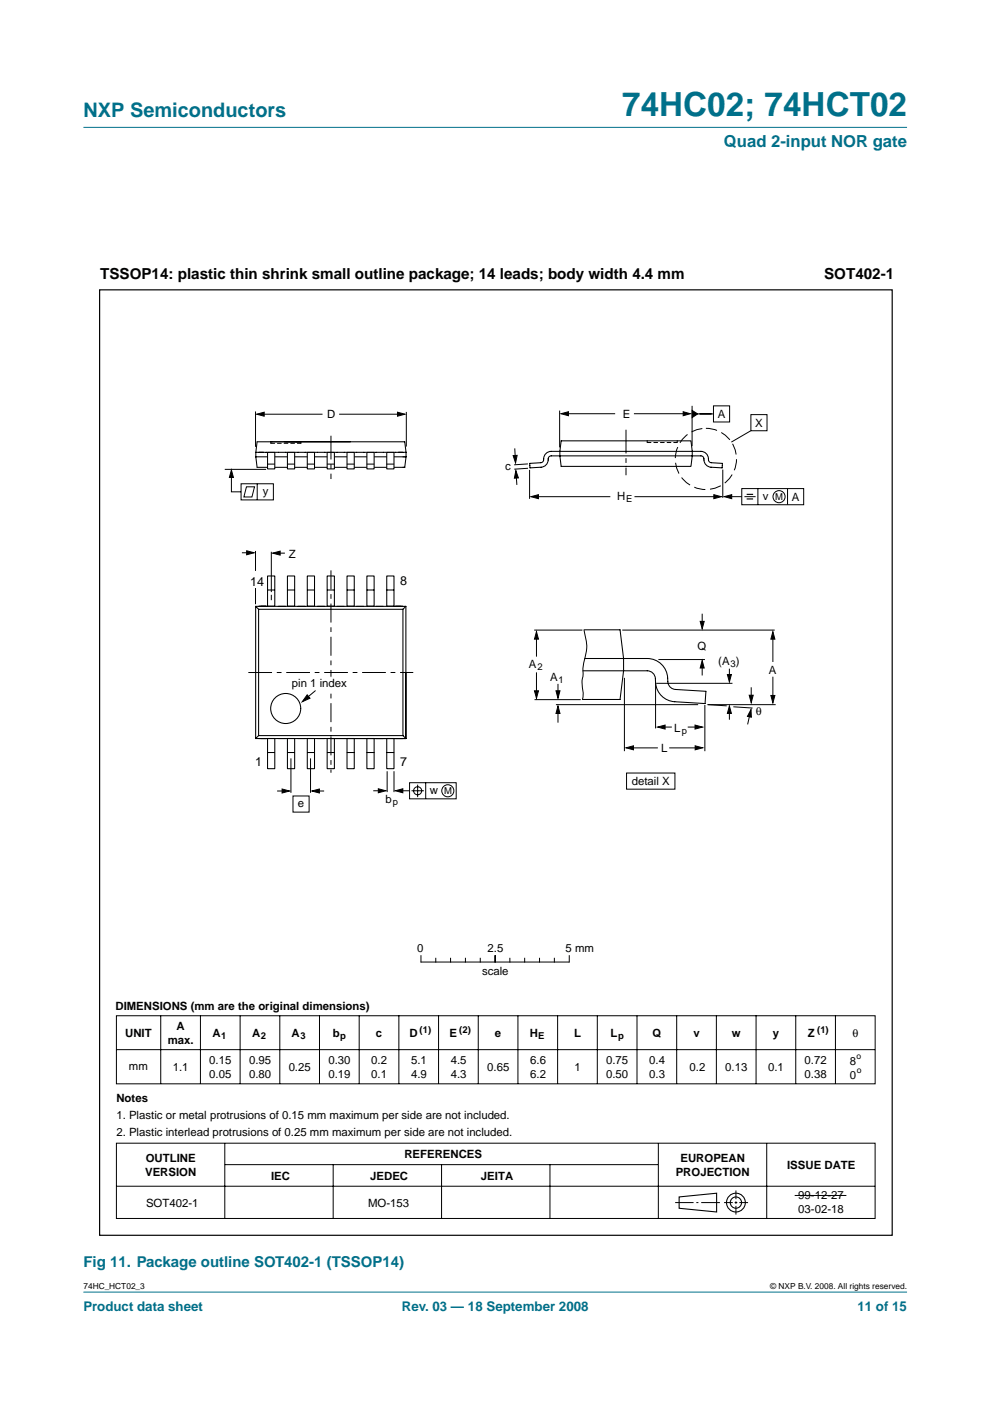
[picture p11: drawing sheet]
<svg xmlns="http://www.w3.org/2000/svg" width="210mm" height="297mm" viewBox="0 0 210 297" stroke-linecap="round" stroke-linejoin="round" font-family="sans-serif">
<g fill="#00708a" stroke="#00708a" stroke-width=".21">
<path d="M17.7 273.9h174.6z"/>
<path d="M17.7 27h174.6z"/>
</g>
<g fill="none" stroke="#000" stroke-width=".21">
<path d="M47.7 99.5h8.7M54.2 87.2v7.5M55.4 87.8h13M57.4 93.7v.3M63.8 93.7v.3M71.9 87.8h13.1M86.1 87.3v7.4M109.1 95.1l.2 2.5M111.9 98.4l-2.9 .1M112 99.3l-3 .2M112.3 99.6v6.2M118.7 87v7.9"/>
<path d="M119.6 87.7h10.8M134.4 87.7h11.2M137.2 93.5v.3M143.6 93.5v.3M146.7 86v8.6M147.3 87.8h3.9M151.3 86h3.4v3.5h-3.4zM153.2 99.6v6M159.2 87.9h3.4v3.4h-3.4zM159.2 91.3l-4.1 2.4M49.1 100.3v4h2M51.1 102.6h6.9v3.4h-6.9z"/>
<path d="M51.3 117.2h2M52.3 103.2h1.7l-.6 2.2h-1.7zM54.2 116.8v4.2M54.5 102.6v3.4M57.5 117v8.5M58.4 117.3h2M109.4 100.3l.2 2.5M113.4 105.3h16M134.5 105.3h17.4M154.4 105.3h2.9M157.3 103.6h13.1v3.4h-13.1zM157.8 105.3h2.4"/>
<path d="M160.7 103.6v3.4M167 103.6v3.4M54.2 124.7v3.4M57.5 126.1v1.1M113.3 133.6h10.2M113.7 134.5v4.7M123.8 133.6a10 10 0 0 1 0 6.7l-.2 1.4v1.3a8.1 8.1 0 0 0 .1 4.1l-.2 1.2M131.9 133.6h32.4M139.6 139.8h9.9M148.9 130.1v2.4M163.9 135v5.3M66.9 146.4l-2.4 2.1"/>
<path d="M113.3 148.3h9.8M113.7 142.6v4.7M117.9 149.4h30.1M118.3 145v2.6M118.3 150.7v2.5M132.4 143.7v15.6M133.4 158.6h6.1M139 144.9v9.5M139.1 144.9h16.2M140.3 154.2h2.1M141.9 158.6h6.3M145.8 154.2h2.1"/>
<path d="M148.9 140.8v2.4M149.4 149.5v9.8M150 149.4l4.1 .3M150.1 149.4h14.4M154.6 141.8v1.9M154.6 150.7v1.9M155.5 149.9l4.1 .2M159.1 151l-.6 2.6M159.3 145.7v2.6M163.9 143.5v4.5M58.8 167.7h1.8M61.7 160.8v7.3"/>
<path d="M62.1 168.8h3.4v3.4h-3.4zM65.8 160.8v7.3M66.9 167.7h1.8M79.1 167.7h1.9M82.1 163.5v4.4M83.5 163.5v4.4M84.7 167.7h2.1M86.8 165.9h9.9v3.5h-9.9zM87.3 167.7h2.6M88.5 166.4v2.6M90.3 165.9v3.5M132.8 163.9h10.3v3.4h-10.3z"/>
<path d="M24.7 215.4h160.9v14.4h-160.9zM34.1 215.4v14.4M42.5 215.4v14.4M50.9 215.4v14.4M59.3 215.4v14.4M67.7 215.4v14.4M76.2 215.4v14.4M84.6 215.3v14.5M89.3 202.6v1.4M89.3 204h31.3M92.4 203.2v.8M93 215.4v14.4"/>
<path d="M95.5 203.2v.8M98.7 203.2v.8M101.4 215.4v14.4M101.8 203.2v.8M105 202.6v1.4M108.1 203.2v.8M109.8 215.4v14.4M111.2 203.2v.8M114.4 203.2v.8M117.5 203.2v.8M118.2 215.4v14.4M120.7 202.6v1.4"/>
<path d="M126.6 215.4v14.4M135.1 215.4v14.4M143.5 215.4v14.4M151.9 215.4v14.4M160.3 215.3v14.5M168.7 215.4v14.4M177.1 215.4v14.4M24.7 222.5h160.8M24.7 242.4h160.8v15.9h-160.8zM24.7 251.5h160.8M47.7 242.4v15.9M47.7 246.9h91.8"/>
<path d="M70.6 246.9v11.4M93.6 246.9v11.4M116.6 246.9v11.4M139.6 242.4v15.9M143.1 255h4M147.6 255h.5M148.7 255h3.9M153.5 255h1.9M155.8 255h.5M156 252.4v1.9M156 254.7v.5M156 255.7v1.8"/>
<path d="M156.8 255h1.8M162.6 242.4v15.9M168.5 253.5h11"/>
<circle cx="165.2" cy="105.3" r="1.28"/>
<circle cx="88.5" cy="167.7" r=".86"/>
<circle cx="94.9" cy="167.7" r="1.28"/>
</g>
<g fill="none" stroke="#000" stroke-width=".23">
<path d="M144 253.8l7.9-.8v4l-7.9-.8z"/>
<circle cx="156" cy="255" r="1.99"/>
<circle cx="156" cy="255" r="1.2"/>
</g>
<g fill="#000" stroke="#000" stroke-width=".21">
<path d="M54.4 87.8l1.6-.4v.8zM84.3 87.4l1.6 .4-1.6 .4zM108.8 96.6l.8-.1-.3 1.7zM118.9 87.7l1.6-.4v.8zM144.9 87.3l1.5 .4-1.5 .4zM146.7 87l1.2 .8-1.2 .7zM49.1 99.6l.4 1.6h-.9zM52.3 116.8l1.6 .4-1.6 .4zM57.8 117.3l1.6-.5v.9zM109.4 99.8l.5 1.5-.8 .1zM112.6 105.3l1.6-.4v.8zM151.4 104.9l1.5 .4-1.5 .4z"/>
<path d="M153.6 105.3l1.5-.4v.8zM113.7 133.9l.5 1.6h-.9zM148.5 131.7h.8l-.4 1.6zM163.9 133.9l.4 1.6h-.9zM65.1 147.3l.6 .7-1.6 .8zM113.3 146.5h.9l-.5 1.6zM118.3 149.7l.4 1.6h-.8zM117.9 146.5h.8l-.4 1.6zM132.7 158.6l1.6-.5v.9zM139.4 154.2l1.6-.5v.9zM147.4 153.7l1.6 .5-1.6 .4zM147.4 158.1l1.6 .5-1.6 .4z"/>
<path d="M148.9 140l.4 1.6h-.8zM154.6 149.7l.5 1.6h-.9zM154.2 143h.9l-.5 1.6zM159.2 150.4l.1 1.7-.8-.2zM158.8 147.4h.9l-.4 1.6zM163.4 147.5h.9l-.4 1.5zM59.8 167.3l1.6 .4-1.6 .4zM66.1 167.7l1.6-.4v.8zM80.2 167.2l1.6 .5-1.6 .4zM83.8 167.7l1.6-.5v.9z"/>
</g>
<path d="M132.7 91.1v9.7M52.7 142.6h34.9" fill="none" stroke="#000" stroke-width=".21" stroke-dasharray="5 1 1 1" stroke-linecap="butt"/>
<path d="M70.2 120.9v42.9" fill="none" stroke="#000" stroke-width=".21" stroke-dasharray="4 1 1 1" stroke-linecap="butt"/>
<path d="M158.3 104.8h1.4M158.3 105.8h1.4" fill="none" stroke="#000" stroke-width=".24"/>
<circle cx="149.7" cy="97.3" r="6.5" fill="none" stroke="#000" stroke-width=".21" stroke-dasharray="2.4 1" stroke-linecap="butt"/>
<path d="M21.1 61.5h168.1v200.4h-168.1z" fill="none" stroke="#000" stroke-width=".25"/>
<g fill="none" stroke="#000" stroke-width=".22">
<path d="M54.2 96.9l.3 2.2h31.3l.3-2.2M54.2 96.9h31.9M54.2 95.9v1M54.9 95.9h31.2M55.9 95.9h-1.7l.3-2.2h31.3l.3 2.2M86.1 95.9v1M112.3 98.2l2.4-.1a.7 .7 0 0 0 .6-.9 1.59 1.59 0 0 1 1.6-1.5h31.7a1.76 1.76 0 0 1 1.7 2l.5 .4 2.4 .1-.1 1-2.3-.1a1.77 1.77 0 0 1-1.6-2.1l-.6-.3h-31.7a.7 .7 0 0 0-.7 .8 1.58 1.58 0 0 1-1.5 1.6l-2.3 .1zM119 93.5h27.5l.3 2.2-.3 3.2h-27.5l-.3-2.2zM54.2 128.6v28M54.2 128.6h31.9M54.2 128.6l.6 .6M56.7 122.1h1.6v6.4h-1.6z"/>
<path d="M56.8 125.1h1.4M60.9 122.1h1.6v6.4h-1.6zM61 125.1h1.4M65.2 122.1h1.5v6.4h-1.5zM65.2 125.1h1.4M69.4 122.1h1.5v6.4h-1.5zM69.4 125.1h1.4M73.6 122.1h1.5v6.4h-1.5zM73.6 125.1h1.5M77.8 122.1h1.5v6.4h-1.5zM77.8 125.1h1.5M82 122.1h1.5v6.4h-1.5z"/>
<path d="M82 125.1h1.5M85.4 129.2h-30.6v26.8M85.4 129.2v26.8M86.1 128.6v28h-31.9M86.1 128.6l-.7 .6M123.8 133.5h7.7l.7 6.1v2.6l-.7 6.1h-8M124 139.6h13.2a4.6 4.6 0 0 1 4.4 5.3 1.71 1.71 0 0 0 1.6 1.3l6.5 .4-.2 2.6-6.4-.4a4.4 4.4 0 0 1-4.1-4.9 1.73 1.73 0 0 0-1.8-1.7h-13.6M54.8 156h30.6M54.8 156l-.6 .6M56.7 156.6h1.6v6.4h-1.6zM56.8 159.5h1.4M60.9 156.6h1.6v6.4h-1.6z"/>
<path d="M61 159.5h1.4M65.2 156.6h1.5v6.4h-1.5zM65.2 159.5h1.4M69.4 156.6h1.5v6.4h-1.5zM69.4 159.5h1.4M73.6 156.6h1.5v6.4h-1.5zM73.6 159.5h1.5M77.8 156.6h1.5v6.4h-1.5zM77.8 159.5h1.5M82 156.6h1.5v6.4h-1.5zM82 159.5h1.5M85.4 156l.7 .6h-16"/>
<circle cx="60.6" cy="150.2" r="3.2"/>
</g>
<path d="M57.4 94h6.4M137.2 93.8h6.4" fill="none" stroke="#000" stroke-width=".21" stroke-dasharray=".8 .6"/>
<path d="M69.7 143.6h.9v2.5h-.9z" fill="#fff" stroke="#fff" stroke-width=".21"/>
<g fill="#fff" stroke="#000" stroke-width=".22">
<path d="M56.7 95.9h1.6v3.5h-1.6z"/>
<path d="M82 95.9h1.5v3.5h-1.5z"/>
<path d="M77.8 95.9h1.5v3.5h-1.5z"/>
<path d="M73.6 95.9h1.5v3.5h-1.5z"/>
<path d="M69.4 95.9h1.5v3.5h-1.5z"/>
<path d="M65.2 95.9h1.5v3.5h-1.5z"/>
<path d="M60.9 95.9h1.6v3.5h-1.6z"/>
</g>
<path d="M70.2 92.4v9.2" fill="none" stroke="#000" stroke-width=".21" stroke-dasharray="5 1 1 1" stroke-linecap="butt"/>
<path d="M56.8 98.4h1.4M61 98.4h1.4M65.2 98.4h1.4M69.4 98.4h1.4M73.6 98.4h1.5M77.8 98.4h1.5M82 98.4h1.5" fill="none" stroke="#000" stroke-width=".22"/>
<text font-size="7.1" fill="#00708a" x="131.9" y="24.7">74HC02; 74HCT02</text>
<text font-size="4.2" fill="#00708a" x="17.7" y="24.9">NXP Semiconductors</text>
<text font-size="3.5" fill="#00708a" x="153.5" y="31.1">Quad 2-input NOR gate</text>
<g font-size="3.2">
<text x="21.2" y="59.1">TSSOP14: plastic thin shrink small outline package; 14 leads; body width 4.4 mm</text>
<text x="174.7" y="59.1">SOT402-1</text>
</g>
<text font-size="3.2" fill="#00708a" x="17.7" y="268.7">Fig 11. Package outline SOT402-1 (TSSOP14)</text>
<g font-size="2.8" fill="#00708a">
<text x="17.7" y="278">Product data sheet</text>
<text x="85.2" y="278">Rev. 03 — 18 September 2008</text>
<text x="181.8" y="278">11 of 15</text>
</g>
<g font-size="2.7">
<text x="53" y="124.2">14</text>
<text x="84.9" y="124.1">8</text>
<text x="54.1" y="162.5">1</text>
<text x="84.9" y="162.5">7</text>
</g>
<g font-size="2.4">
<text x="69.4" y="88.7">D</text>
<text x="132" y="88.6">E</text>
<text x="152.2" y="88.6">A</text>
<text x="160.1" y="90.5">X</text>
<text x="107.1" y="99.7">c</text>
<text x="55.7" y="105">y</text>
<text x="130.8" y="105.9">H</text>
<text x="161.8" y="106">v</text>
<text x="167.9" y="106.2">A</text>
<text x="61.2" y="118.3">Z</text>
<text x="147.9" y="137.7">Q</text>
<text x="112.1" y="141.6">A</text>
<text x="152.3" y="141">(A )</text>
<text x="163" y="142.9">A</text>
<text x="61.9" y="145.7">pin 1 index</text>
<text x="116.6" y="144.3">A</text>
<text x="143" y="155.2">L</text>
<text x="160.2" y="151.6">θ</text>
<text x="140.2" y="159.4">L</text>
<text x="134" y="166.5">detail X</text>
<text x="63.2" y="171.2">e</text>
<text x="81.7" y="170.3">b</text>
<text x="91.1" y="168.4">w</text>
<text x="88.5" y="201.9">0</text>
<text x="103.4" y="201.9">2.5</text>
<text x="119.9" y="201.9">5 mm</text>
<text x="102.2" y="206.6">scale</text>
<text x="24.5" y="214.2">DIMENSIONS (mm are the original dimensions)</text>
<text x="26.5" y="219.9">UNIT</text>
<text x="35.6" y="221.3">max.</text>
<text x="37.4" y="218.4">A</text>
<text x="45" y="219.9">A</text>
<text x="53.4" y="219.9">A</text>
<text x="61.8" y="219.9">A</text>
<text x="70.5" y="219.9">b</text>
<text x="79.7" y="219.9">c</text>
<text x="86.8" y="219.9">D</text>
<text x="95.3" y="219.9">E</text>
<text x="104.9" y="219.9">e</text>
<text x="112.4" y="219.9">H</text>
<text x="121.7" y="219.9">L</text>
<text x="129.5" y="219.9">L</text>
<text x="138.3" y="219.9">Q</text>
<text x="147" y="219.9">v</text>
<text x="155.2" y="219.9">w</text>
<text x="163.9" y="219.9">y</text>
<text x="171.3" y="219.9">Z</text>
<text x="180.7" y="219.9">θ</text>
<text x="27.3" y="226.8">mm</text>
<text x="36.6" y="227">1.1</text>
<text x="44.4" y="225.6">0.15</text>
<text x="52.8" y="225.6">0.95</text>
<text x="61.2" y="227.1">0.25</text>
<text x="69.6" y="225.6">0.30</text>
<text x="78.7" y="225.6">0.2</text>
<text x="87.1" y="225.6">5.1</text>
<text x="95.6" y="225.6">4.5</text>
<text x="103.3" y="227">0.65</text>
<text x="112.4" y="225.6">6.6</text>
<text x="121.8" y="227">1</text>
<text x="128.5" y="225.6">0.75</text>
<text x="137.7" y="225.6">0.4</text>
<text x="146.2" y="227">0.2</text>
<text x="153.8" y="227">0.13</text>
<text x="162.8" y="227">0.1</text>
<text x="170.6" y="225.6">0.72</text>
<text x="180.2" y="225.8">8</text>
<text x="24.7" y="233.6">Notes</text>
<text x="44.4" y="228.5">0.05</text>
<text x="52.8" y="228.5">0.80</text>
<text x="69.6" y="228.5">0.19</text>
<text x="78.7" y="228.5">0.1</text>
<text x="87.1" y="228.5">4.9</text>
<text x="95.6" y="228.5">4.3</text>
<text x="112.4" y="228.5">6.2</text>
<text x="128.5" y="228.5">0.50</text>
<text x="137.7" y="228.5">0.3</text>
<text x="170.6" y="228.5">0.38</text>
<text x="180.2" y="228.7">0</text>
<text x="24.7" y="237.3">1. Plastic or metal protrusions of 0.15 mm maximum per side are not included.</text>
<text x="24.7" y="240.9">2. Plastic interlead protrusions of 0.25 mm maximum per side are not included.</text>
<text x="85.7" y="245.6">REFERENCES</text>
<text x="30.8" y="249.3">VERSION</text>
<text x="30.9" y="246.3">OUTLINE</text>
<text x="57.5" y="250.2">IEC</text>
<text x="78.5" y="250.2">JEDEC</text>
<text x="102" y="250.2">JEITA</text>
<text x="143.3" y="249.3">PROJECTION</text>
<text x="144.3" y="246.3">EUROPEAN</text>
<text x="166.9" y="247.8">ISSUE DATE</text>
<text x="31" y="255.8">SOT402-1</text>
<text x="78" y="255.8">MO-153</text>
<text x="169.3" y="254.3">99-12-27</text>
<text x="169.3" y="257.2">03-02-18</text>
</g>
<g font-size="2">
<text x="132.7" y="106.4">E</text>
<text x="164.4" y="106">M</text>
<text x="114" y="142">2</text>
<text x="154.9" y="141.5">3</text>
<text x="118.4" y="144.8">1</text>
<text x="144.6" y="155.6">p</text>
<text x="83.3" y="170.8">p</text>
<text x="94.2" y="168.4">M</text>
<text x="46.9" y="220.3">1</text>
<text x="55.3" y="220.3">2</text>
<text x="63.7" y="220.3">3</text>
<text x="72.1" y="220.3">p</text>
<text x="89" y="218.9">(1)</text>
<text x="97.4" y="218.9">(2)</text>
<text x="114.1" y="220.3">E</text>
<text x="131.1" y="220.3">p</text>
<text x="173.3" y="218.9">(1)</text>
</g>
<g font-size="1.8">
<text x="181.6" y="224.6">o</text>
<text x="181.7" y="227.5">o</text>
<text x="17.7" y="273.4">74HC_HCT02_3</text>
<text x="163.3" y="273.4">© NXP B.V. 2008. All rights reserved.</text>
</g>
</svg>
